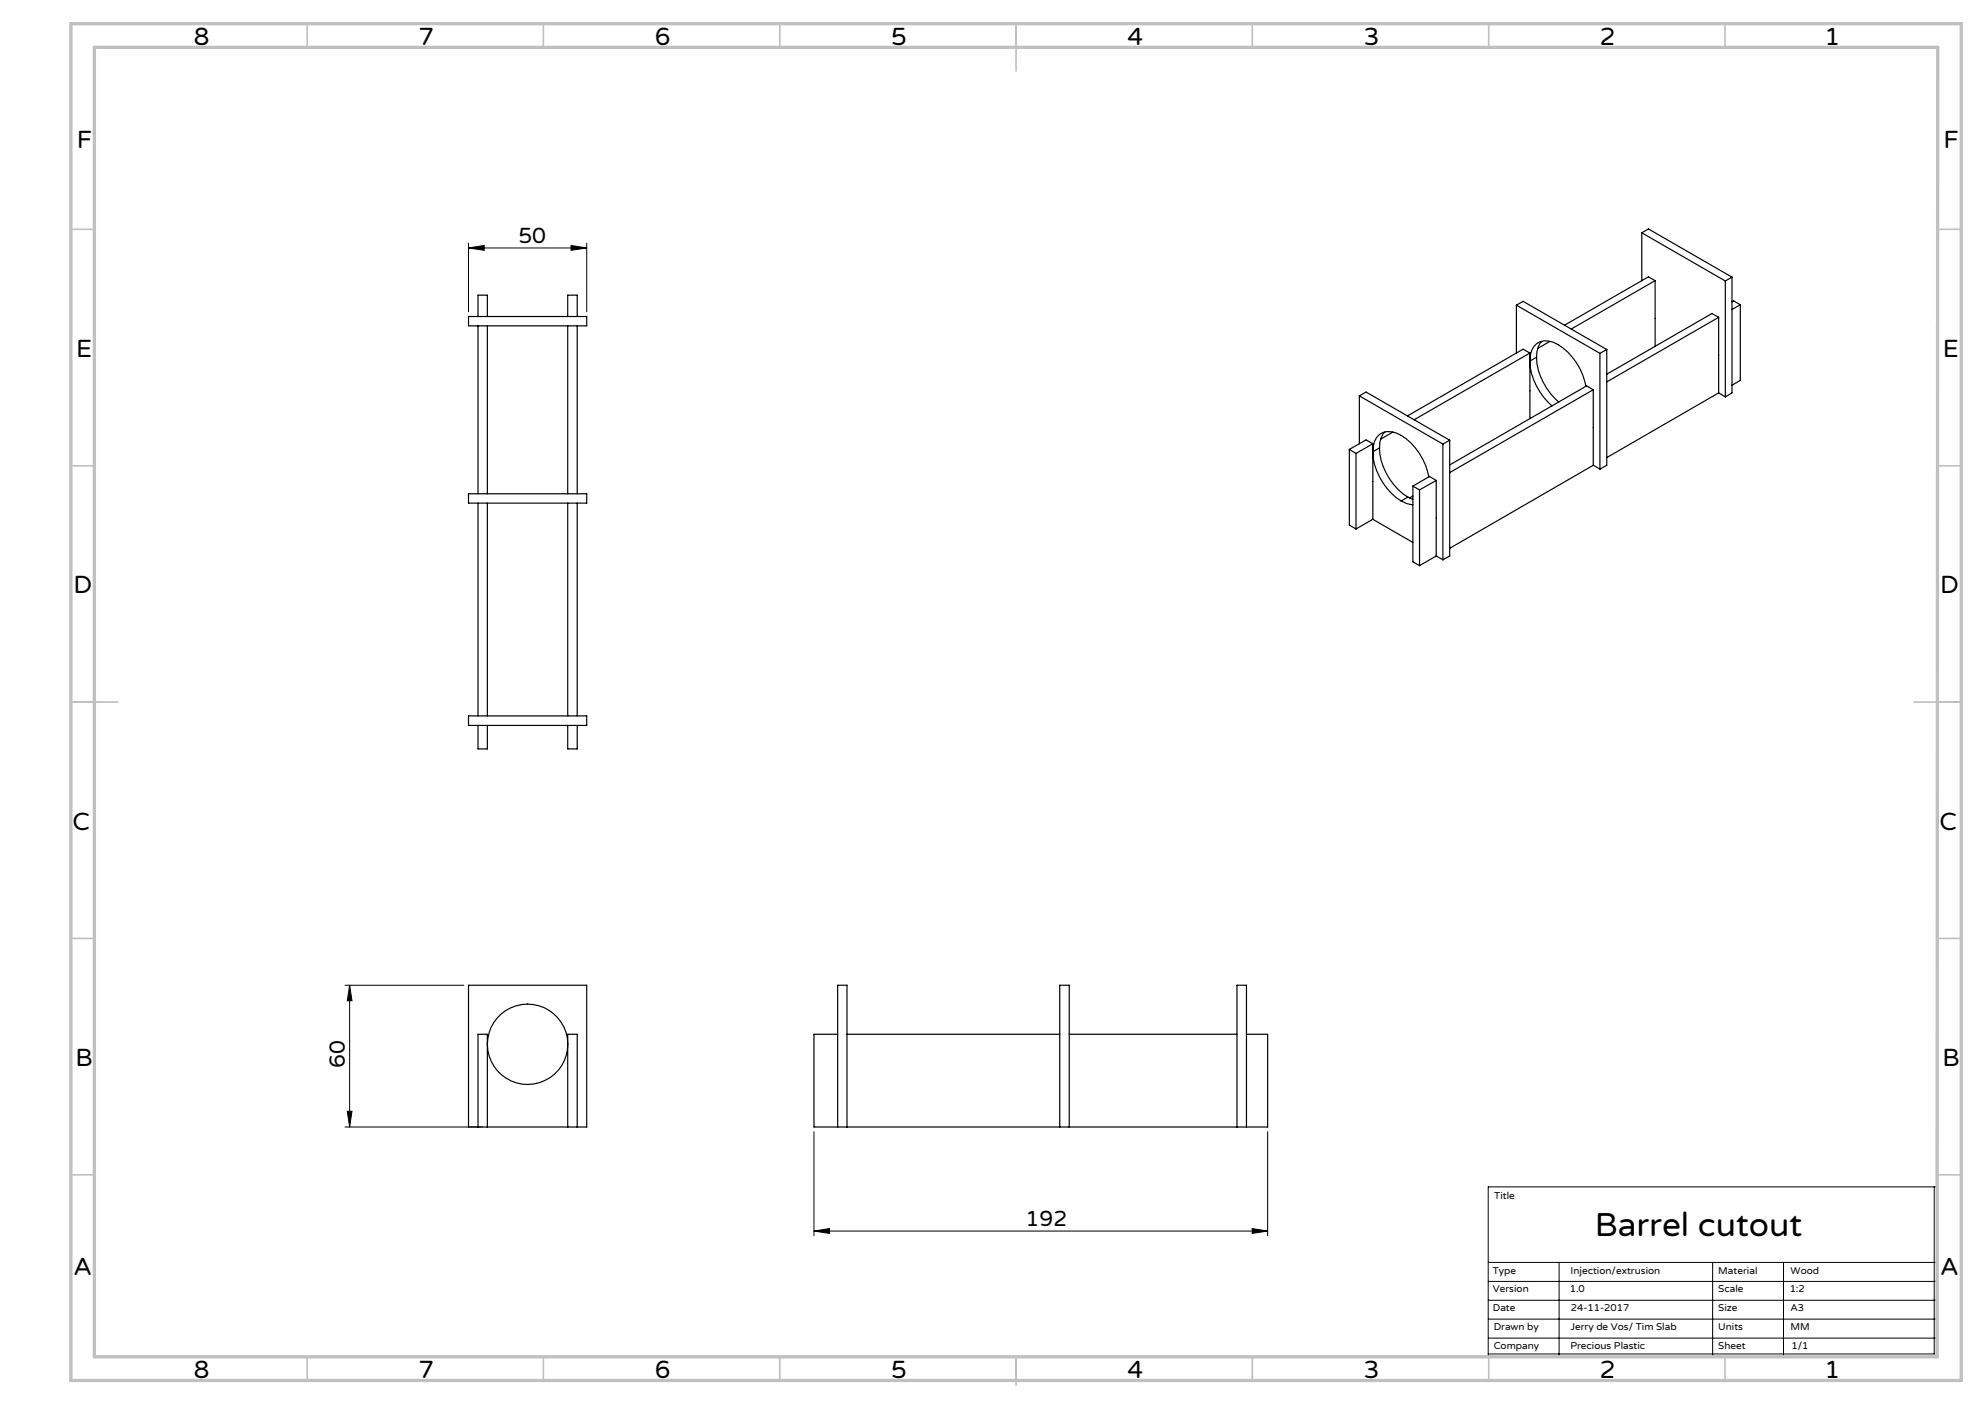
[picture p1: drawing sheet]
<svg xmlns="http://www.w3.org/2000/svg" width="420mm" height="297mm" viewBox="0 0 420 297" stroke-linecap="round" stroke-linejoin="round" font-family="sans-serif">
<!-- layer: Laag 1 -->
<g fill="none" stroke="#000" stroke-width=".21">
<path d="M99.1 52.5l3.3-.6v1zM99.1 51.4v14.5M99.1 52.5h25M120.8 51.9l3.3 .6-3.3 .4zM124.1 51.4v14.5M73 208.4h25.1M74 208.4l.5 3.3h-1zM74 208.4v30M73 238.4h29.1M73.5 235.1h1l-.5 3.3zM172.2 239.4v22M268.2 239.4v22"/>
<path d="M264.9 259.9l3.3 .5-3.3 .5zM409.3 251.1v35.3h-94.4M172.2 260.4l3.3-.5v1zM172.2 260.4h96M314.9 267h95M314.9 271.1h95M314.9 275.1h95M314.9 279h95M329.9 267v20.1M362.4 267v20.1M377.4 267v20.1M314.9 283.1h95"/>
<path d="M315 287h94.9v-35.9h-95v36h95"/>
</g>
<g fill="none" stroke="#c0c0c0" stroke-width=".35">
<path d="M65 5v5M115 5v5M165 5v5M215 5v10M265 5v5M315 5v5M365 5v5M15 48.5h5M410 48.5h5M15 98.5h5M410 98.5h5M15 148.5h10"/>
<path d="M405 148.5h10M15 198.5h5M410 198.5h5M15 248.5h5M410 248.5h5M65 287v5M115 287v5M165 287v5M215 287v6M265 287v5M315 287v5M365 287v5"/>
</g>
<path d="M15 5h400v287h-400zM20 10h390l-.1 277h-389.9z" fill="none" stroke="#c0c0c0" stroke-width=".7"/>
<g fill="#000">
<path d="M99.1 52.5l3.3-.6v1zM120.8 51.9l3.3 .6-3.3 .4zM172.2 260.4l3.3-.5v1zM264.9 259.9l3.3 .5-3.3 .5z"/>
<path d="M74 208.4l.5 3.3h-1zM73.5 235.1h1l-.5 3.3z"/>
</g>
<g fill="none" stroke="#000" stroke-width=".25">
<path d="M347.4 49.2v10.2M347.4 49.2l17.7 10.2M347.4 49.2l1.4-.8 17.7 10.2M350.2 59.4v13.8M350.2 59.4l-17.7 10.2M350.2 59.4l-1.4-.8-17.8 10.2M365.1 59.4v24.6M366.5 58.6l-1.4 .8M366.5 58.6v24.5l-1.4 .9M99.1 67h25v1.9h-25zM101.1 67v-4.6h2v4.6M101.1 68.9v35.6"/>
<path d="M103.1 68.9v35.6M120.1 67v-4.6h2v4.6M120.1 68.9v35.6M122.1 68.9v35.6M320.9 64.6v10.1M320.9 64.6l17.6 10.2M320.9 64.6l1.4-.9 17.7 10.2M323.7 76.4a3.7 3.7 0 0 1 2.9-4.3 7.7 7.7 0 0 1 6.1 3.5 13.4 13.4 0 0 1 2.9 6.1M323.7 76.4a13.5 13.5 0 0 0 4.7 9.5M323.7 74.7v13.8M323.7 74.7l-24.5 14.1M323.7 74.7l-1.4-.8-24.5 14.1"/>
<path d="M325.1 75.6a13.2 13.2 0 0 0 4.7 9.4M325.1 75.6l-1.4 .8M326.2 72.2a4.3 4.3 0 0 0-1.1 3.4M327.9 72.2l-2.5 1.5M338.5 74.8v24.4M340 73.9v24.5l-1.5 .8M340 73.9l-1.5 .9M363.6 67.1v16M363.6 67.1l-23.6 13.7M363.6 67.1l-1.4-.8-22.2 12.9M366.5 63.8l.3-.2 1.4 .9M368.2 64.5l-1.7 1"/>
<path d="M368.2 64.5v16l-1.7 1M285.5 95.1l1.4 .8M285.5 95.1v16l1.4 .8M286.9 95.9v16M287.6 83.7l17.7 10.2M287.6 83.7l1.4-.8 17.7 10.2M287.6 83.7v10.2M290.5 95.6a3.7 3.7 0 0 1 2.9-4.3 7.8 7.8 0 0 1 6.1 3.5 13.8 13.8 0 0 1 2.8 6.1M290.5 95.6a13.1 13.1 0 0 0 6 10.4M290.5 93.9v16M290.5 93.9l-1.5-.8-3.5 2M290.5 93.9l-3.6 2"/>
<path d="M291.9 94.8a13.1 13.1 0 0 0 6 10.4M291.9 94.8l-1.4 .8M293 91.4a4.3 4.3 0 0 0-1.1 3.4M294.7 91.4l-2.5 1.5M305.3 93.9v24.5M306.7 93.1v24.5l-1.4 .8M306.7 93.1l-1.4 .8M337.1 98.4l1.4 .8M337.1 82.4v16M337.1 82.4l-30.4 17.6M337.1 98.4l-30.4 17.6M337.1 82.4l-1.4-.8-29 16.8"/>
<path d="M363.6 83.1l1.5 .9M363.6 83.1l-23.6 13.7M99.1 104.5h25v1.9h-25zM101.1 106.4v45M103.1 106.4v45M120.1 106.4v45M122.1 106.4v45M290.5 109.9l8.4 4.9M290.5 109.9l-3.6 2M296.5 106l1.1 .5 1.3 .3M297.9 105.2l-1.4 .8M297.9 105.2l1 .5"/>
<path d="M298.9 102.8l1.5 .8M298.9 102.8v16l1.5 .9M298.9 104.9l-.6 .4M300.4 103.6v16.1M303.9 117.6l1.4 .8M303.9 101.6v16M303.9 101.6l-1.4-.8-3.6 2M303.9 101.6l-3.5 2M303.9 117.6l-3.5 2.1M99.1 151.4h25v2.1h-25zM101.1 153.5v4.9h2v-4.9M120.1 153.5v4.9h2v-4.9"/>
<path d="M99.1 208.4h25v30h-25zM177.2 218.8h-5v19.6h96v-19.6h-4.5M179.2 218.8h45M226.2 218.8h35.5M101.1 238.4v-19.6h2v19.6M120.1 238.4v-19.6h2v19.6M177.2 238.4v-30h2v30M224.2 238.4v-30h2v30M261.7 238.4v-30h2v30"/>
<circle cx="111.6" cy="220.9" r="8.5"/>
</g>
<text font-size="7.1" x="337.4" y="261.5">Barrel cutout</text>
<g font-size="5.3">
<text x="41" y="9.5">8</text>
<text x="88.5" y="9.5">7</text>
<text x="138.5" y="9.5">6</text>
<text x="188.5" y="9.5">5</text>
<text x="238.5" y="9.5">4</text>
<text x="288.5" y="9.5">3</text>
<text x="338.5" y="9.5">2</text>
<text x="386" y="9.5">1</text>
<text x="16.2" y="31.2">F</text>
<text x="411.2" y="31.2">F</text>
<text x="16.1" y="75.5">E</text>
<text x="411.1" y="75.5">E</text>
<text x="15.5" y="125.5">D</text>
<text x="410.5" y="125.5">D</text>
<text x="15.4" y="175.5">C</text>
<text x="410.4" y="175.5">C</text>
<text x="16" y="225.5">B</text>
<text x="411" y="225.5">B</text>
<text x="15.5" y="269.7">A</text>
<text x="410.5" y="269.7">A</text>
<text x="41" y="291.5">8</text>
<text x="88.5" y="291.5">7</text>
<text x="138.5" y="291.5">6</text>
<text x="188.5" y="291.5">5</text>
<text x="238.5" y="291.5">4</text>
<text x="288.5" y="291.5">3</text>
<text x="338.5" y="291.5">2</text>
<text x="386" y="291.5">1</text>
</g>
<g font-size="4.7">
<text x="109.7" y="51.4">50</text>
<text x="73" y="225.9" transform="rotate(-90 73 225.9)">60</text>
<text x="217" y="259.4">192</text>
</g>
<g font-size="2.1">
<text x="316.2" y="253.6">Title</text>
<text x="315.9" y="269.4">Type</text>
<text x="332.3" y="269.4">Injection/extrusion</text>
<text x="363.6" y="269.4">Material</text>
<text x="378.9" y="269.4">Wood</text>
<text x="315.9" y="273.3">Version</text>
<text x="332.1" y="273.3">1.0</text>
<text x="363.6" y="273.3">Scale</text>
<text x="378.7" y="273.3">1:2</text>
<text x="315.9" y="277.3">Date</text>
<text x="316" y="281.4">Drawn by</text>
<text x="332.3" y="281.3">Jerry de Vos/ Tim Slab</text>
<text x="332.4" y="277.3">24-11-2017</text>
<text x="363.6" y="281.4">Units</text>
<text x="363.6" y="277.3">Size</text>
<text x="378.8" y="281.4">MM</text>
<text x="378.8" y="277.3">A3</text>
<text x="316" y="285.3">Company</text>
<text x="332.3" y="285.3">Precious Plastic</text>
<text x="363.6" y="285.3">Sheet</text>
<text x="379.1" y="285.3">1/1</text>
</g>
</svg>
